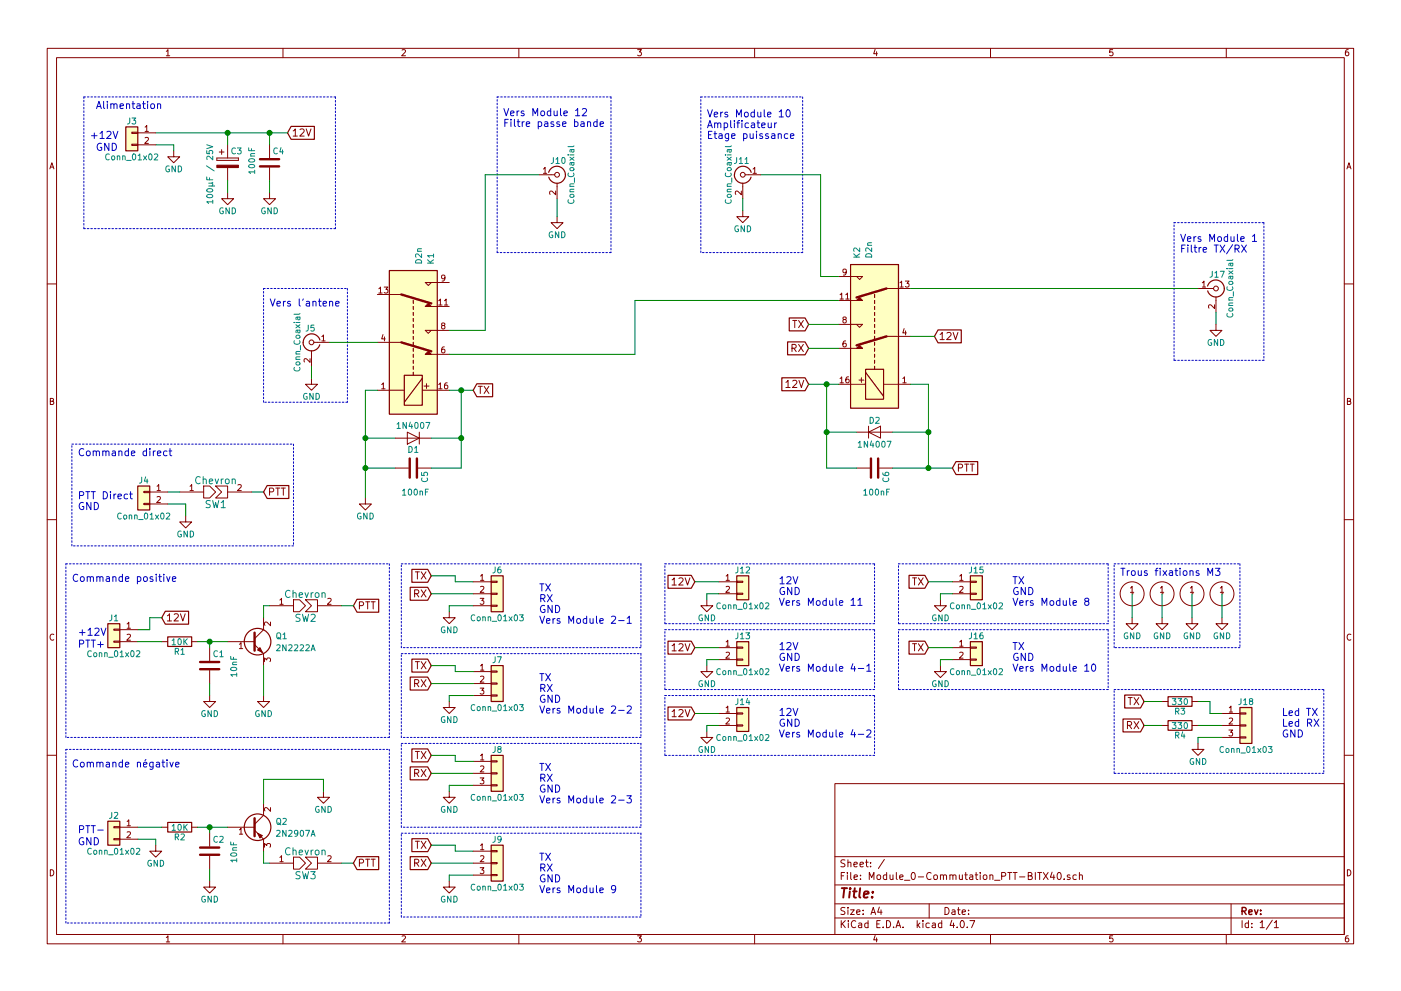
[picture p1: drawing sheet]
EESchema Schematic File Version 4
LIBS:Module_0-Commutation_PTT-BITX40-cache
EELAYER 26 0
EELAYER END
$Descr A4 11693 8268
encoding utf-8
Sheet 1 1
Title ""
Date ""
Rev ""
Comp ""
Comment1 ""
Comment2 ""
Comment3 ""
Comment4 ""
$EndDescr
$Comp
L conn:Conn_Coaxial J5
U 1 1
P 2600 2850
F 0 "J5" H 2610 2970 50  0000 C CNN
F 1 "Conn_Coaxial" V 2715 2850 50  0000 C CNN
F 2 "alex-library:Connect-2pin" H 2600 2850 50  0001 C CNN
F 3 "" H 2600 2850 50  0001 C CNN
	1    2600 2850
	-1   0    0    -1  
$EndComp
$Comp
L conn:Conn_Coaxial J11
U 1 1
P 6200 1450
F 0 "J11" H 6210 1570 50  0000 C CNN
F 1 "Conn_Coaxial" V 6315 1450 50  0000 C CNN
F 2 "alex-library:Connect-2pin" H 6200 1450 50  0001 C CNN
F 3 "" H 6200 1450 50  0001 C CNN
	1    6200 1450
	-1   0    0    -1  
$EndComp
$Comp
L conn:Conn_Coaxial J10
U 1 1
P 4650 1450
F 0 "J10" H 4660 1570 50  0000 C CNN
F 1 "Conn_Coaxial" V 4765 1450 50  0000 C CNN
F 2 "alex-library:Connect-2pin" H 4650 1450 50  0001 C CNN
F 3 "" H 4650 1450 50  0001 C CNN
	1    4650 1450
	1    0    0    -1  
$EndComp
$Comp
L conn:Conn_Coaxial J17
U 1 1
P 10150 2400
F 0 "J17" H 10160 2520 50  0000 C CNN
F 1 "Conn_Coaxial" V 10265 2400 50  0000 C CNN
F 2 "alex-library:Connect-2pin" H 10150 2400 50  0001 C CNN
F 3 "" H 10150 2400 50  0001 C CNN
	1    10150 2400
	1    0    0    -1  
$EndComp
$Comp
L alex-library:D2n K1
U 1 1
P 3450 3050
F 0 "K1" H 4300 3200 50  0000 L CNN
F 1 "D2n" H 4300 3100 50  0000 L CNN
F 2 "alex-library:Relais-2_NO_NC" H 3700 2900 50  0001 C CNN
F 3 "" H 3450 3050 50  0001 C CNN
	1    3450 3050
	0    1    -1   0   
$EndComp
$Comp
L alex-library:D2n K2
U 1 1
P 7300 3000
F 0 "K2" H 8150 3150 50  0000 L CNN
F 1 "D2n" H 8150 3050 50  0000 L CNN
F 2 "alex-library:Relais-2_NO_NC" H 7550 2850 50  0001 C CNN
F 3 "" H 7300 3000 50  0001 C CNN
	1    7300 3000
	0    -1   -1   0   
$EndComp
Text Notes 2250 2550 0    60   ~ 0
Vers l'antene
Text Notes 4200 1050 0    60   ~ 0
Vers Module 12\nFiltre passe bande
Text Notes 5900 1150 0    60   ~ 0
Vers Module 10\nAmplificateur\nEtage puissance
Text Notes 9850 2100 0    60   ~ 0
Vers Module 1\nFiltre TX/RX
$Comp
L power:GND #PWR01
U 1 1
P 4650 1800
F 0 "#PWR01" H 4650 1550 50  0001 C CNN
F 1 "GND" H 4650 1650 50  0000 C CNN
F 2 "" H 4650 1800 50  0001 C CNN
F 3 "" H 4650 1800 50  0001 C CNN
	1    4650 1800
	1    0    0    -1  
$EndComp
$Comp
L power:GND #PWR02
U 1 1
P 6200 1750
F 0 "#PWR02" H 6200 1500 50  0001 C CNN
F 1 "GND" H 6200 1600 50  0000 C CNN
F 2 "" H 6200 1750 50  0001 C CNN
F 3 "" H 6200 1750 50  0001 C CNN
	1    6200 1750
	1    0    0    -1  
$EndComp
$Comp
L power:GND #PWR03
U 1 1
P 10150 2700
F 0 "#PWR03" H 10150 2450 50  0001 C CNN
F 1 "GND" H 10150 2550 50  0000 C CNN
F 2 "" H 10150 2700 50  0001 C CNN
F 3 "" H 10150 2700 50  0001 C CNN
	1    10150 2700
	1    0    0    -1  
$EndComp
$Comp
L power:GND #PWR04
U 1 1
P 2600 3150
F 0 "#PWR04" H 2600 2900 50  0001 C CNN
F 1 "GND" H 2600 3000 50  0000 C CNN
F 2 "" H 2600 3150 50  0001 C CNN
F 3 "" H 2600 3150 50  0001 C CNN
	1    2600 3150
	1    0    0    -1  
$EndComp
$Comp
L Device:D D2
U 1 1
P 7300 3600
F 0 "D2" H 7300 3700 50  0000 C CNN
F 1 "1N4007" H 7300 3500 50  0000 C CNN
F 2 "alex-library:D_DO-41_Pas12.70mm_Horizontal" H 7300 3600 50  0001 C CNN
F 3 "" H 7300 3600 50  0001 C CNN
	1    7300 3600
	1    0    0    -1  
$EndComp
$Comp
L Device:D D1
U 1 1
P 3450 3650
F 0 "D1" H 3450 3750 50  0000 C CNN
F 1 "1N4007" H 3450 3550 50  0000 C CNN
F 2 "alex-library:D_DO-41_Pas12.70mm_Horizontal" H 3450 3650 50  0001 C CNN
F 3 "" H 3450 3650 50  0001 C CNN
	1    3450 3650
	-1   0    0    1   
$EndComp
$Comp
L Device:C C6
U 1 1
P 7300 3900
F 0 "C6" H 7325 4000 50  0000 L CNN
F 1 "100nF" V 7500 3800 50  0000 L CNN
F 2 "alex-library:C-P_5.08-L_7.5-H_6-P_2.5" H 7338 3750 50  0001 C CNN
F 3 "" H 7300 3900 50  0001 C CNN
	1    7300 3900
	0    1    1    0   
$EndComp
$Comp
L Device:C C5
U 1 1
P 3450 3900
F 0 "C5" H 3475 4000 50  0000 L CNN
F 1 "100nF" V 3650 3800 50  0000 L CNN
F 2 "alex-library:C-P_5.08-L_7.5-H_6-P_2.5" H 3488 3750 50  0001 C CNN
F 3 "" H 3450 3900 50  0001 C CNN
	1    3450 3900
	0    1    1    0   
$EndComp
$Comp
L conn:Conn_01x02 J1
U 1 1
P 950 5250
F 0 "J1" H 950 5350 50  0000 C CNN
F 1 "Conn_01x02" H 950 5050 50  0000 C CNN
F 2 "alex-library:Connect-2pin" H 950 5250 50  0001 C CNN
F 3 "" H 950 5250 50  0001 C CNN
	1    950  5250
	-1   0    0    -1  
$EndComp
Text Notes 650  5400 0    60   ~ 0
PTT+
Text Notes 650  5300 0    60   ~ 0
+12V
$Comp
L conn:Conn_01x02 J3
U 1 1
P 1100 1100
F 0 "J3" H 1100 1200 50  0000 C CNN
F 1 "Conn_01x02" H 1100 900 50  0000 C CNN
F 2 "alex-library:Connect-2pin" H 1100 1100 50  0001 C CNN
F 3 "" H 1100 1100 50  0001 C CNN
	1    1100 1100
	-1   0    0    -1  
$EndComp
Text Notes 750  1150 0    60   ~ 0
+12V
Text Notes 800  1250 0    60   ~ 0
GND
$Comp
L Device:C C4
U 1 1
P 2250 1350
F 0 "C4" H 2275 1450 50  0000 L CNN
F 1 "100nF" V 2100 1250 50  0000 L CNN
F 2 "alex-library:C-P_5.08-L_7.5-H_6-P_2.5" H 2288 1200 50  0001 C CNN
F 3 "" H 2250 1350 50  0001 C CNN
	1    2250 1350
	1    0    0    -1  
$EndComp
$Comp
L Device:CP C3
U 1 1
P 1900 1350
F 0 "C3" H 1925 1450 50  0000 L CNN
F 1 "100µF / 25V" V 1750 1000 50  0000 L CNN
F 2 "alex-library:CP_Radial_Dia8.0mm_Pas3.50mm" H 1938 1200 50  0001 C CNN
F 3 "" H 1900 1350 50  0001 C CNN
	1    1900 1350
	1    0    0    -1  
$EndComp
$Comp
L power:GND #PWR05
U 1 1
P 1450 1250
F 0 "#PWR05" H 1450 1000 50  0001 C CNN
F 1 "GND" H 1450 1100 50  0000 C CNN
F 2 "" H 1450 1250 50  0001 C CNN
F 3 "" H 1450 1250 50  0001 C CNN
	1    1450 1250
	1    0    0    -1  
$EndComp
$Comp
L power:GND #PWR06
U 1 1
P 1900 1600
F 0 "#PWR06" H 1900 1350 50  0001 C CNN
F 1 "GND" H 1900 1450 50  0000 C CNN
F 2 "" H 1900 1600 50  0001 C CNN
F 3 "" H 1900 1600 50  0001 C CNN
	1    1900 1600
	1    0    0    -1  
$EndComp
$Comp
L power:GND #PWR07
U 1 1
P 2250 1600
F 0 "#PWR07" H 2250 1350 50  0001 C CNN
F 1 "GND" H 2250 1450 50  0000 C CNN
F 2 "" H 2250 1600 50  0001 C CNN
F 3 "" H 2250 1600 50  0001 C CNN
	1    2250 1600
	1    0    0    -1  
$EndComp
Text GLabel 2400 1100 2    60   Input ~ 0
12V
Text GLabel 7800 2800 2    60   Input ~ 0
12V
Text GLabel 6750 2700 0    60   Input ~ 0
TX
Text GLabel 6750 2900 0    60   Input ~ 0
RX
Text GLabel 6750 3200 0    60   Input ~ 0
12V
Text GLabel 7950 3900 2    60   Input ~ 0
PTT
$Comp
L power:GND #PWR08
U 1 1
P 3050 4150
F 0 "#PWR08" H 3050 3900 50  0001 C CNN
F 1 "GND" H 3050 4000 50  0000 C CNN
F 2 "" H 3050 4150 50  0001 C CNN
F 3 "" H 3050 4150 50  0001 C CNN
	1    3050 4150
	1    0    0    -1  
$EndComp
Text GLabel 3950 3250 2    60   Input ~ 0
TX
Text Notes 600  4850 0    60   ~ 0
Commande positive
$Comp
L Device:C C1
U 1 1
P 1750 5550
F 0 "C1" H 1775 5650 50  0000 L CNN
F 1 "10nF" V 1950 5450 50  0000 L CNN
F 2 "alex-library:C-P_5.08-L_7.5-H_6-P_2.5" H 1788 5400 50  0001 C CNN
F 3 "" H 1750 5550 50  0001 C CNN
	1    1750 5550
	1    0    0    -1  
$EndComp
$Comp
L power:GND #PWR09
U 1 1
P 1750 5800
F 0 "#PWR09" H 1750 5550 50  0001 C CNN
F 1 "GND" H 1750 5650 50  0000 C CNN
F 2 "" H 1750 5800 50  0001 C CNN
F 3 "" H 1750 5800 50  0001 C CNN
	1    1750 5800
	1    0    0    -1  
$EndComp
$Comp
L Device:R R1
U 1 1
P 1500 5350
F 0 "R1" V 1580 5350 50  0000 C CNN
F 1 "10K" V 1500 5350 50  0000 C CNN
F 2 "alex-library:R_Axial_Long6.3mm_Dia2.5mm_Pas15.24mm_Horizontal" V 1430 5350 50  0001 C CNN
F 3 "" H 1500 5350 50  0001 C CNN
	1    1500 5350
	0    1    1    0   
$EndComp
$Comp
L power:GND #PWR010
U 1 1
P 2200 5800
F 0 "#PWR010" H 2200 5550 50  0001 C CNN
F 1 "GND" H 2200 5650 50  0000 C CNN
F 2 "" H 2200 5800 50  0001 C CNN
F 3 "" H 2200 5800 50  0001 C CNN
	1    2200 5800
	1    0    0    -1  
$EndComp
$Comp
L Module_0-Commutation_PTT-BITX40-rescue:Chevron SW2
U 1 1
P 2550 5050
F 0 "SW2" H 2550 4950 60  0000 C CNN
F 1 "Chevron" H 2550 5150 60  0000 C CNN
F 2 "alex-library:Chevron" H 2650 5050 60  0001 C CNN
F 3 "" H 2650 5050 60  0001 C CNN
	1    2550 5050
	1    0    0    -1  
$EndComp
Text GLabel 2950 5050 2    60   Input ~ 0
PTT
$Comp
L conn:Conn_01x02 J2
U 1 1
P 950 6900
F 0 "J2" H 950 7000 50  0000 C CNN
F 1 "Conn_01x02" H 950 6700 50  0000 C CNN
F 2 "alex-library:Connect-2pin" H 950 6900 50  0001 C CNN
F 3 "" H 950 6900 50  0001 C CNN
	1    950  6900
	-1   0    0    -1  
$EndComp
Text Notes 650  6950 0    60   ~ 0
PTT-
Text Notes 650  7050 0    60   ~ 0
GND
$Comp
L power:GND #PWR011
U 1 1
P 1300 7050
F 0 "#PWR011" H 1300 6800 50  0001 C CNN
F 1 "GND" H 1300 6900 50  0000 C CNN
F 2 "" H 1300 7050 50  0001 C CNN
F 3 "" H 1300 7050 50  0001 C CNN
	1    1300 7050
	1    0    0    -1  
$EndComp
Text Notes 600  6400 0    60   ~ 0
Commande négative
$Comp
L Device:C C2
U 1 1
P 1750 7100
F 0 "C2" H 1775 7200 50  0000 L CNN
F 1 "10nF" V 1950 7000 50  0000 L CNN
F 2 "alex-library:C-P_5.08-L_7.5-H_6-P_2.5" H 1788 6950 50  0001 C CNN
F 3 "" H 1750 7100 50  0001 C CNN
	1    1750 7100
	1    0    0    -1  
$EndComp
$Comp
L power:GND #PWR012
U 1 1
P 1750 7350
F 0 "#PWR012" H 1750 7100 50  0001 C CNN
F 1 "GND" H 1750 7200 50  0000 C CNN
F 2 "" H 1750 7350 50  0001 C CNN
F 3 "" H 1750 7350 50  0001 C CNN
	1    1750 7350
	1    0    0    -1  
$EndComp
$Comp
L Device:R R2
U 1 1
P 1500 6900
F 0 "R2" V 1580 6900 50  0000 C CNN
F 1 "10K" V 1500 6900 50  0000 C CNN
F 2 "alex-library:R_Axial_Long6.3mm_Dia2.5mm_Pas15.24mm_Horizontal" V 1430 6900 50  0001 C CNN
F 3 "" H 1500 6900 50  0001 C CNN
	1    1500 6900
	0    1    1    0   
$EndComp
$Comp
L power:GND #PWR013
U 1 1
P 2700 6600
F 0 "#PWR013" H 2700 6350 50  0001 C CNN
F 1 "GND" H 2700 6450 50  0000 C CNN
F 2 "" H 2700 6600 50  0001 C CNN
F 3 "" H 2700 6600 50  0001 C CNN
	1    2700 6600
	1    0    0    -1  
$EndComp
$Comp
L Module_0-Commutation_PTT-BITX40-rescue:Chevron SW3
U 1 1
P 2550 7200
F 0 "SW3" H 2550 7100 60  0000 C CNN
F 1 "Chevron" H 2550 7300 60  0000 C CNN
F 2 "alex-library:Chevron" H 2650 7200 60  0001 C CNN
F 3 "" H 2650 7200 60  0001 C CNN
	1    2550 7200
	1    0    0    -1  
$EndComp
Text GLabel 2950 7200 2    60   Input ~ 0
PTT
$Comp
L conn:Conn_01x02 J4
U 1 1
P 1200 4100
F 0 "J4" H 1200 4200 50  0000 C CNN
F 1 "Conn_01x02" H 1200 3900 50  0000 C CNN
F 2 "alex-library:Connect-2pin" H 1200 4100 50  0001 C CNN
F 3 "" H 1200 4100 50  0001 C CNN
	1    1200 4100
	-1   0    0    -1  
$EndComp
Text Notes 650  3800 0    60   ~ 0
Commande direct
$Comp
L Module_0-Commutation_PTT-BITX40-rescue:Chevron SW1
U 1 1
P 1800 4100
F 0 "SW1" H 1800 4000 60  0000 C CNN
F 1 "Chevron" H 1800 4200 60  0000 C CNN
F 2 "alex-library:Chevron" H 1900 4100 60  0001 C CNN
F 3 "" H 1900 4100 60  0001 C CNN
	1    1800 4100
	1    0    0    -1  
$EndComp
Text GLabel 2200 4100 2    60   Input ~ 0
PTT
$Comp
L power:GND #PWR014
U 1 1
P 1550 4300
F 0 "#PWR014" H 1550 4050 50  0001 C CNN
F 1 "GND" H 1550 4150 50  0000 C CNN
F 2 "" H 1550 4300 50  0001 C CNN
F 3 "" H 1550 4300 50  0001 C CNN
	1    1550 4300
	1    0    0    -1  
$EndComp
Text Notes 650  4250 0    60   ~ 0
PTT Direct\nGND
Text Notes 800  900  0    60   ~ 0
Alimentation
$Comp
L conn:Conn_01x03 J6
U 1 1
P 4150 4950
F 0 "J6" H 4150 5150 50  0000 C CNN
F 1 "Conn_01x03" H 4150 4750 50  0000 C CNN
F 2 "alex-library:Connect-3pin" H 4150 4950 50  0001 C CNN
F 3 "" H 4150 4950 50  0001 C CNN
	1    4150 4950
	1    0    0    -1  
$EndComp
Text Notes 4500 5200 0    60   ~ 0
TX\nRX\nGND\nVers Module 2-1
$Comp
L power:GND #PWR015
U 1 1
P 3750 5100
F 0 "#PWR015" H 3750 4850 50  0001 C CNN
F 1 "GND" H 3750 4950 50  0000 C CNN
F 2 "" H 3750 5100 50  0001 C CNN
F 3 "" H 3750 5100 50  0001 C CNN
	1    3750 5100
	1    0    0    -1  
$EndComp
Text GLabel 3600 4800 0    60   Input ~ 0
TX
Text GLabel 3600 4950 0    60   Input ~ 0
RX
$Comp
L conn:Conn_01x03 J7
U 1 1
P 4150 5700
F 0 "J7" H 4150 5900 50  0000 C CNN
F 1 "Conn_01x03" H 4150 5500 50  0000 C CNN
F 2 "alex-library:Connect-3pin" H 4150 5700 50  0001 C CNN
F 3 "" H 4150 5700 50  0001 C CNN
	1    4150 5700
	1    0    0    -1  
$EndComp
Text Notes 4500 5950 0    60   ~ 0
TX\nRX\nGND\nVers Module 2-2
$Comp
L power:GND #PWR016
U 1 1
P 3750 5850
F 0 "#PWR016" H 3750 5600 50  0001 C CNN
F 1 "GND" H 3750 5700 50  0000 C CNN
F 2 "" H 3750 5850 50  0001 C CNN
F 3 "" H 3750 5850 50  0001 C CNN
	1    3750 5850
	1    0    0    -1  
$EndComp
Text GLabel 3600 5550 0    60   Input ~ 0
TX
Text GLabel 3600 5700 0    60   Input ~ 0
RX
$Comp
L conn:Conn_01x03 J8
U 1 1
P 4150 6450
F 0 "J8" H 4150 6650 50  0000 C CNN
F 1 "Conn_01x03" H 4150 6250 50  0000 C CNN
F 2 "alex-library:Connect-3pin" H 4150 6450 50  0001 C CNN
F 3 "" H 4150 6450 50  0001 C CNN
	1    4150 6450
	1    0    0    -1  
$EndComp
Text Notes 4500 6700 0    60   ~ 0
TX\nRX\nGND\nVers Module 2-3
$Comp
L power:GND #PWR017
U 1 1
P 3750 6600
F 0 "#PWR017" H 3750 6350 50  0001 C CNN
F 1 "GND" H 3750 6450 50  0000 C CNN
F 2 "" H 3750 6600 50  0001 C CNN
F 3 "" H 3750 6600 50  0001 C CNN
	1    3750 6600
	1    0    0    -1  
$EndComp
Text GLabel 3600 6300 0    60   Input ~ 0
TX
Text GLabel 3600 6450 0    60   Input ~ 0
RX
$Comp
L conn:Conn_01x03 J9
U 1 1
P 4150 7200
F 0 "J9" H 4150 7400 50  0000 C CNN
F 1 "Conn_01x03" H 4150 7000 50  0000 C CNN
F 2 "alex-library:Connect-3pin" H 4150 7200 50  0001 C CNN
F 3 "" H 4150 7200 50  0001 C CNN
	1    4150 7200
	1    0    0    -1  
$EndComp
Text Notes 4500 7450 0    60   ~ 0
TX\nRX\nGND\nVers Module 9
$Comp
L power:GND #PWR018
U 1 1
P 3750 7350
F 0 "#PWR018" H 3750 7100 50  0001 C CNN
F 1 "GND" H 3750 7200 50  0000 C CNN
F 2 "" H 3750 7350 50  0001 C CNN
F 3 "" H 3750 7350 50  0001 C CNN
	1    3750 7350
	1    0    0    -1  
$EndComp
Text GLabel 3600 7050 0    60   Input ~ 0
TX
Text GLabel 3600 7200 0    60   Input ~ 0
RX
$Comp
L conn:Conn_01x03 J18
U 1 1
P 10400 6050
F 0 "J18" H 10400 6250 50  0000 C CNN
F 1 "Conn_01x03" H 10400 5850 50  0000 C CNN
F 2 "alex-library:Connect-3pin" H 10400 6050 50  0001 C CNN
F 3 "" H 10400 6050 50  0001 C CNN
	1    10400 6050
	1    0    0    -1  
$EndComp
$Comp
L power:GND #PWR019
U 1 1
P 10000 6200
F 0 "#PWR019" H 10000 5950 50  0001 C CNN
F 1 "GND" H 10000 6050 50  0000 C CNN
F 2 "" H 10000 6200 50  0001 C CNN
F 3 "" H 10000 6200 50  0001 C CNN
	1    10000 6200
	1    0    0    -1  
$EndComp
Text GLabel 9550 5850 0    60   Input ~ 0
TX
Text GLabel 9550 6050 0    60   Input ~ 0
RX
Text Notes 10700 6150 0    60   ~ 0
Led TX\nLed RX\nGND
$Comp
L Device:R R3
U 1 1
P 9850 5850
F 0 "R3" V 9930 5850 50  0000 C CNN
F 1 "330" V 9850 5850 50  0000 C CNN
F 2 "alex-library:R_Axial_Long6.3mm_Dia2.5mm_Pas15.24mm_Horizontal" V 9780 5850 50  0001 C CNN
F 3 "" H 9850 5850 50  0001 C CNN
	1    9850 5850
	0    1    1    0   
$EndComp
$Comp
L Device:R R4
U 1 1
P 9850 6050
F 0 "R4" V 9930 6050 50  0000 C CNN
F 1 "330" V 9850 6050 50  0000 C CNN
F 2 "alex-library:R_Axial_Long6.3mm_Dia2.5mm_Pas15.24mm_Horizontal" V 9780 6050 50  0001 C CNN
F 3 "" H 9850 6050 50  0001 C CNN
	1    9850 6050
	0    1    1    0   
$EndComp
$Comp
L conn:Conn_01x02 J12
U 1 1
P 6200 4850
F 0 "J12" H 6200 4950 50  0000 C CNN
F 1 "Conn_01x02" H 6200 4650 50  0000 C CNN
F 2 "alex-library:Connect-2pin" H 6200 4850 50  0001 C CNN
F 3 "" H 6200 4850 50  0001 C CNN
	1    6200 4850
	1    0    0    -1  
$EndComp
$Comp
L power:GND #PWR020
U 1 1
P 5900 5000
F 0 "#PWR020" H 5900 4750 50  0001 C CNN
F 1 "GND" H 5900 4850 50  0000 C CNN
F 2 "" H 5900 5000 50  0001 C CNN
F 3 "" H 5900 5000 50  0001 C CNN
	1    5900 5000
	1    0    0    -1  
$EndComp
Text GLabel 5800 4850 0    60   Input ~ 0
12V
Text Notes 6500 5050 0    60   ~ 0
12V\nGND\nVers Module 11
$Comp
L conn:Conn_01x02 J13
U 1 1
P 6200 5400
F 0 "J13" H 6200 5500 50  0000 C CNN
F 1 "Conn_01x02" H 6200 5200 50  0000 C CNN
F 2 "alex-library:Connect-2pin" H 6200 5400 50  0001 C CNN
F 3 "" H 6200 5400 50  0001 C CNN
	1    6200 5400
	1    0    0    -1  
$EndComp
$Comp
L power:GND #PWR021
U 1 1
P 5900 5550
F 0 "#PWR021" H 5900 5300 50  0001 C CNN
F 1 "GND" H 5900 5400 50  0000 C CNN
F 2 "" H 5900 5550 50  0001 C CNN
F 3 "" H 5900 5550 50  0001 C CNN
	1    5900 5550
	1    0    0    -1  
$EndComp
Text GLabel 5800 5400 0    60   Input ~ 0
12V
Text Notes 6500 5600 0    60   ~ 0
12V\nGND\nVers Module 4-1
$Comp
L conn:Conn_01x02 J14
U 1 1
P 6200 5950
F 0 "J14" H 6200 6050 50  0000 C CNN
F 1 "Conn_01x02" H 6200 5750 50  0000 C CNN
F 2 "alex-library:Connect-2pin" H 6200 5950 50  0001 C CNN
F 3 "" H 6200 5950 50  0001 C CNN
	1    6200 5950
	1    0    0    -1  
$EndComp
$Comp
L power:GND #PWR022
U 1 1
P 5900 6100
F 0 "#PWR022" H 5900 5850 50  0001 C CNN
F 1 "GND" H 5900 5950 50  0000 C CNN
F 2 "" H 5900 6100 50  0001 C CNN
F 3 "" H 5900 6100 50  0001 C CNN
	1    5900 6100
	1    0    0    -1  
$EndComp
Text GLabel 5800 5950 0    60   Input ~ 0
12V
Text Notes 6500 6150 0    60   ~ 0
12V\nGND\nVers Module 4-2
$Comp
L conn:Conn_01x02 J15
U 1 1
P 8150 4850
F 0 "J15" H 8150 4950 50  0000 C CNN
F 1 "Conn_01x02" H 8150 4650 50  0000 C CNN
F 2 "alex-library:Connect-2pin" H 8150 4850 50  0001 C CNN
F 3 "" H 8150 4850 50  0001 C CNN
	1    8150 4850
	1    0    0    -1  
$EndComp
$Comp
L power:GND #PWR023
U 1 1
P 7850 5000
F 0 "#PWR023" H 7850 4750 50  0001 C CNN
F 1 "GND" H 7850 4850 50  0000 C CNN
F 2 "" H 7850 5000 50  0001 C CNN
F 3 "" H 7850 5000 50  0001 C CNN
	1    7850 5000
	1    0    0    -1  
$EndComp
Text GLabel 7750 4850 0    60   Input ~ 0
TX
Text Notes 8450 5050 0    60   ~ 0
TX\nGND\nVers Module 8
$Comp
L conn:Conn_01x02 J16
U 1 1
P 8150 5400
F 0 "J16" H 8150 5500 50  0000 C CNN
F 1 "Conn_01x02" H 8150 5200 50  0000 C CNN
F 2 "alex-library:Connect-2pin" H 8150 5400 50  0001 C CNN
F 3 "" H 8150 5400 50  0001 C CNN
	1    8150 5400
	1    0    0    -1  
$EndComp
$Comp
L power:GND #PWR024
U 1 1
P 7850 5550
F 0 "#PWR024" H 7850 5300 50  0001 C CNN
F 1 "GND" H 7850 5400 50  0000 C CNN
F 2 "" H 7850 5550 50  0001 C CNN
F 3 "" H 7850 5550 50  0001 C CNN
	1    7850 5550
	1    0    0    -1  
$EndComp
Text GLabel 7750 5400 0    60   Input ~ 0
TX
Text Notes 8450 5600 0    60   ~ 0
TX\nGND\nVers Module 10
$Comp
L Device:Q_PNP_BCE Q2
U 1 1
P 2100 6900
F 0 "Q2" H 2300 6950 50  0000 L CNN
F 1 "2N2907A" H 2300 6850 50  0000 L CNN
F 2 "alex-library:TO-18-3" H 2300 7000 50  0001 C CNN
F 3 "" H 2100 6900 50  0001 C CNN
	1    2100 6900
	1    0    0    -1  
$EndComp
$Comp
L Device:Q_NPN_BCE Q1
U 1 1
P 2100 5350
F 0 "Q1" H 2300 5400 50  0000 L CNN
F 1 "2N2222A" H 2300 5300 50  0000 L CNN
F 2 "alex-library:TO-18-3" H 2300 5450 50  0001 C CNN
F 3 "" H 2100 5350 50  0001 C CNN
	1    2100 5350
	1    0    0    -1  
$EndComp
$Comp
L alex-library:M3-Hole H1
U 1 1
P 9450 4950
F 0 "H1" H 9450 4800 60  0001 C CNN
F 1 "M3-Hole" H 9500 5100 60  0001 C CNN
F 2 "alex-library:M3-Hole" H 9500 5000 60  0001 C CNN
F 3 "" H 9450 4950 60  0001 C CNN
	1    9450 4950
	1    0    0    -1  
$EndComp
$Comp
L alex-library:M3-Hole H2
U 1 1
P 9700 4950
F 0 "H2" H 9700 4800 60  0001 C CNN
F 1 "M3-Hole" H 9750 5100 60  0001 C CNN
F 2 "alex-library:M3-Hole" H 9750 5000 60  0001 C CNN
F 3 "" H 9700 4950 60  0001 C CNN
	1    9700 4950
	1    0    0    -1  
$EndComp
$Comp
L alex-library:M3-Hole H3
U 1 1
P 9950 4950
F 0 "H3" H 9950 4800 60  0001 C CNN
F 1 "M3-Hole" H 10000 5100 60  0001 C CNN
F 2 "alex-library:M3-Hole" H 10000 5000 60  0001 C CNN
F 3 "" H 9950 4950 60  0001 C CNN
	1    9950 4950
	1    0    0    -1  
$EndComp
$Comp
L alex-library:M3-Hole H4
U 1 1
P 10200 4950
F 0 "H4" H 10200 4800 60  0001 C CNN
F 1 "M3-Hole" H 10250 5100 60  0001 C CNN
F 2 "alex-library:M3-Hole" H 10250 5000 60  0001 C CNN
F 3 "" H 10200 4950 60  0001 C CNN
	1    10200 4950
	1    0    0    -1  
$EndComp
$Comp
L power:GND #PWR025
U 1 1
P 9450 5150
F 0 "#PWR025" H 9450 4900 50  0001 C CNN
F 1 "GND" H 9450 5000 50  0000 C CNN
F 2 "" H 9450 5150 50  0001 C CNN
F 3 "" H 9450 5150 50  0001 C CNN
	1    9450 5150
	1    0    0    -1  
$EndComp
$Comp
L power:GND #PWR026
U 1 1
P 9700 5150
F 0 "#PWR026" H 9700 4900 50  0001 C CNN
F 1 "GND" H 9700 5000 50  0000 C CNN
F 2 "" H 9700 5150 50  0001 C CNN
F 3 "" H 9700 5150 50  0001 C CNN
	1    9700 5150
	1    0    0    -1  
$EndComp
$Comp
L power:GND #PWR027
U 1 1
P 9950 5150
F 0 "#PWR027" H 9950 4900 50  0001 C CNN
F 1 "GND" H 9950 5000 50  0000 C CNN
F 2 "" H 9950 5150 50  0001 C CNN
F 3 "" H 9950 5150 50  0001 C CNN
	1    9950 5150
	1    0    0    -1  
$EndComp
$Comp
L power:GND #PWR028
U 1 1
P 10200 5150
F 0 "#PWR028" H 10200 4900 50  0001 C CNN
F 1 "GND" H 10200 5000 50  0000 C CNN
F 2 "" H 10200 5150 50  0001 C CNN
F 3 "" H 10200 5150 50  0001 C CNN
	1    10200 5150
	1    0    0    -1  
$EndComp
Wire Notes Line
	2200 2400 2900 2400
Wire Notes Line
	2900 2400 2900 3350
Wire Notes Line
	2900 3350 2200 3350
Wire Notes Line
	2200 3350 2200 2400
Wire Notes Line
	4150 800  5100 800 
Wire Notes Line
	5100 800  5100 2100
Wire Notes Line
	5100 2100 4150 2100
Wire Notes Line
	4150 2100 4150 800 
Wire Notes Line
	5850 800  6700 800 
Wire Notes Line
	6700 800  6700 2100
Wire Notes Line
	6700 2100 5850 2100
Wire Notes Line
	5850 2100 5850 800 
Wire Notes Line
	9800 1850 10550 1850
Wire Notes Line
	10550 1850 10550 3000
Wire Notes Line
	10550 3000 9800 3000
Wire Notes Line
	9800 3000 9800 1850
Wire Wire Line
	2750 2850 3150 2850
Wire Wire Line
	2600 3050 2600 3150
Wire Wire Line
	3750 2950 5300 2950
Wire Wire Line
	5300 2950 5300 2500
Wire Wire Line
	5300 2500 7000 2500
Wire Wire Line
	10150 2600 10150 2700
Wire Wire Line
	6350 1450 6850 1450
Wire Wire Line
	6850 1450 6850 2300
Wire Wire Line
	6850 2300 7000 2300
Wire Wire Line
	6200 1650 6200 1750
Wire Wire Line
	3750 2750 4050 2750
Wire Wire Line
	4050 2750 4050 1450
Wire Wire Line
	4050 1450 4500 1450
Wire Wire Line
	4650 1650 4650 1800
Wire Wire Line
	1900 1500 1900 1600
Wire Wire Line
	2250 1500 2250 1600
Wire Wire Line
	1300 1200 1450 1200
Wire Wire Line
	1450 1200 1450 1250
Wire Wire Line
	1300 1100 1900 1100
Wire Wire Line
	2250 1100 2250 1200
Wire Wire Line
	1900 1200 1900 1100
Connection ~ 1900 1100
Connection ~ 2250 1100
Wire Wire Line
	7600 2400 10000 2400
Wire Wire Line
	7600 2800 7800 2800
Wire Wire Line
	7000 2700 6750 2700
Wire Wire Line
	7000 2900 6750 2900
Wire Wire Line
	7000 3200 6900 3200
Wire Wire Line
	6900 3200 6900 3600
Wire Wire Line
	6900 3600 7150 3600
Connection ~ 6900 3200
Wire Wire Line
	6900 3900 7150 3900
Connection ~ 6900 3600
Wire Wire Line
	7600 3200 7750 3200
Wire Wire Line
	7750 3200 7750 3600
Wire Wire Line
	7450 3900 7750 3900
Wire Wire Line
	7450 3600 7750 3600
Connection ~ 7750 3600
Connection ~ 7750 3900
Wire Wire Line
	3600 3900 3850 3900
Wire Wire Line
	3850 3900 3850 3650
Wire Wire Line
	3750 3250 3850 3250
Connection ~ 3850 3250
Wire Wire Line
	3600 3650 3850 3650
Connection ~ 3850 3650
Wire Wire Line
	3150 3250 3050 3250
Wire Wire Line
	3050 3250 3050 3650
Wire Wire Line
	3050 3650 3300 3650
Wire Wire Line
	3050 3900 3300 3900
Connection ~ 3050 3650
Connection ~ 3050 3900
Wire Wire Line
	2950 5050 2850 5050
Wire Wire Line
	2250 5050 2200 5050
Wire Wire Line
	2200 5050 2200 5150
Wire Wire Line
	2200 5550 2200 5800
Wire Wire Line
	1750 5700 1750 5800
Wire Wire Line
	1900 5350 1750 5350
Wire Wire Line
	1750 5350 1750 5400
Connection ~ 1750 5350
Wire Notes Line
	550  4700 3250 4700
Wire Notes Line
	3250 4700 3250 6150
Wire Notes Line
	3250 6150 550  6150
Wire Notes Line
	550  6150 550  4700
Wire Wire Line
	1150 7000 1300 7000
Wire Wire Line
	1300 7000 1300 7050
Wire Wire Line
	2950 7200 2850 7200
Wire Wire Line
	1750 7250 1750 7350
Wire Wire Line
	1350 6900 1150 6900
Wire Notes Line
	550  6250 3250 6250
Wire Notes Line
	3250 6250 3250 7700
Wire Notes Line
	3250 7700 550  7700
Wire Notes Line
	550  7700 550  6250
Wire Wire Line
	1900 6900 1750 6900
Wire Wire Line
	1750 6950 1750 6900
Connection ~ 1750 6900
Wire Wire Line
	1400 4200 1550 4200
Wire Wire Line
	1550 4200 1550 4300
Wire Wire Line
	1400 4100 1500 4100
Wire Wire Line
	2100 4100 2200 4100
Wire Notes Line
	600  3700 2450 3700
Wire Notes Line
	2450 3700 2450 4550
Wire Notes Line
	2450 4550 600  4550
Wire Notes Line
	600  4550 600  3700
Wire Notes Line
	700  800  2800 800 
Wire Notes Line
	2800 800  2800 1900
Wire Notes Line
	2800 1900 700  1900
Wire Notes Line
	700  1900 700  800 
Wire Wire Line
	3600 4800 3800 4800
Wire Wire Line
	3800 4800 3800 4850
Wire Wire Line
	3800 4850 3950 4850
Wire Wire Line
	3600 4950 3950 4950
Wire Wire Line
	3950 5050 3750 5050
Wire Wire Line
	3750 5050 3750 5100
Wire Notes Line
	3350 4700 5350 4700
Wire Notes Line
	5350 4700 5350 5400
Wire Notes Line
	5350 5400 3350 5400
Wire Notes Line
	3350 5400 3350 4700
Wire Wire Line
	3600 5550 3800 5550
Wire Wire Line
	3800 5550 3800 5600
Wire Wire Line
	3800 5600 3950 5600
Wire Wire Line
	3600 5700 3950 5700
Wire Wire Line
	3950 5800 3750 5800
Wire Wire Line
	3750 5800 3750 5850
Wire Notes Line
	3350 5450 5350 5450
Wire Notes Line
	5350 5450 5350 6150
Wire Notes Line
	5350 6150 3350 6150
Wire Notes Line
	3350 6150 3350 5450
Wire Wire Line
	3600 6300 3800 6300
Wire Wire Line
	3800 6300 3800 6350
Wire Wire Line
	3800 6350 3950 6350
Wire Wire Line
	3600 6450 3950 6450
Wire Wire Line
	3950 6550 3750 6550
Wire Wire Line
	3750 6550 3750 6600
Wire Notes Line
	3350 6200 5350 6200
Wire Notes Line
	5350 6200 5350 6900
Wire Notes Line
	5350 6900 3350 6900
Wire Notes Line
	3350 6900 3350 6200
Wire Wire Line
	3600 7050 3800 7050
Wire Wire Line
	3800 7050 3800 7100
Wire Wire Line
	3800 7100 3950 7100
Wire Wire Line
	3600 7200 3950 7200
Wire Wire Line
	3950 7300 3750 7300
Wire Wire Line
	3750 7300 3750 7350
Wire Notes Line
	3350 6950 5350 6950
Wire Notes Line
	5350 6950 5350 7650
Wire Notes Line
	5350 7650 3350 7650
Wire Notes Line
	3350 7650 3350 6950
Wire Wire Line
	10200 6150 10000 6150
Wire Wire Line
	10000 6150 10000 6200
Wire Wire Line
	9550 5850 9700 5850
Wire Wire Line
	9550 6050 9700 6050
Wire Wire Line
	10000 5850 10100 5850
Wire Wire Line
	10100 5850 10100 5950
Wire Wire Line
	10100 5950 10200 5950
Wire Wire Line
	10000 6050 10200 6050
Wire Notes Line
	9300 5750 11050 5750
Wire Notes Line
	11050 5750 11050 6450
Wire Notes Line
	11050 6450 9300 6450
Wire Notes Line
	9300 6450 9300 5750
Wire Wire Line
	5800 4850 6000 4850
Wire Wire Line
	5900 5000 5900 4950
Wire Wire Line
	5900 4950 6000 4950
Wire Notes Line
	5550 4700 7300 4700
Wire Notes Line
	7300 4700 7300 5200
Wire Notes Line
	7300 5200 5550 5200
Wire Notes Line
	5550 5200 5550 4700
Wire Wire Line
	5800 5400 6000 5400
Wire Wire Line
	5900 5550 5900 5500
Wire Wire Line
	5900 5500 6000 5500
Wire Notes Line
	5550 5250 7300 5250
Wire Notes Line
	7300 5250 7300 5750
Wire Notes Line
	7300 5750 5550 5750
Wire Notes Line
	5550 5750 5550 5250
Wire Wire Line
	5800 5950 6000 5950
Wire Wire Line
	5900 6100 5900 6050
Wire Wire Line
	5900 6050 6000 6050
Wire Notes Line
	5550 5800 7300 5800
Wire Notes Line
	7300 5800 7300 6300
Wire Notes Line
	7300 6300 5550 6300
Wire Notes Line
	5550 6300 5550 5800
Wire Wire Line
	7750 4850 7950 4850
Wire Wire Line
	7850 5000 7850 4950
Wire Wire Line
	7850 4950 7950 4950
Wire Notes Line
	7500 4700 9250 4700
Wire Notes Line
	9250 4700 9250 5200
Wire Notes Line
	9250 5200 7500 5200
Wire Notes Line
	7500 5200 7500 4700
Wire Wire Line
	7750 5400 7950 5400
Wire Wire Line
	7850 5550 7850 5500
Wire Wire Line
	7850 5500 7950 5500
Wire Notes Line
	7500 5250 9250 5250
Wire Notes Line
	9250 5250 9250 5750
Wire Notes Line
	9250 5750 7500 5750
Wire Notes Line
	7500 5750 7500 5250
Wire Wire Line
	9450 4950 9450 5150
Wire Wire Line
	9700 4950 9700 5150
Wire Wire Line
	9950 4950 9950 5150
Wire Wire Line
	10200 4950 10200 5150
Text Notes 9350 4800 0    60   ~ 0
Trous fixations M3
Wire Notes Line
	9300 4700 10350 4700
Wire Notes Line
	10350 4700 10350 5400
Wire Notes Line
	10350 5400 9300 5400
Wire Notes Line
	9300 5400 9300 4700
Wire Wire Line
	2200 6700 2200 6500
Wire Wire Line
	2200 6500 2700 6500
Wire Wire Line
	2700 6500 2700 6600
Wire Wire Line
	2200 7100 2200 7200
Wire Wire Line
	2200 7200 2250 7200
Text GLabel 1350 5150 2    60   Input ~ 0
12V
Wire Wire Line
	1150 5250 1250 5250
Wire Wire Line
	1250 5250 1250 5150
Wire Wire Line
	1250 5150 1350 5150
Wire Wire Line
	1150 5350 1350 5350
Wire Wire Line
	1900 1100 2250 1100
Wire Wire Line
	2250 1100 2400 1100
Wire Wire Line
	6900 3200 6750 3200
Wire Wire Line
	6900 3600 6900 3900
Wire Wire Line
	7750 3600 7750 3900
Wire Wire Line
	7750 3900 7950 3900
Wire Wire Line
	3850 3250 3950 3250
Wire Wire Line
	3850 3650 3850 3250
Wire Wire Line
	3050 3650 3050 3900
Wire Wire Line
	3050 3900 3050 4150
Wire Wire Line
	1750 5350 1650 5350
Wire Wire Line
	1750 6900 1650 6900
$EndSCHEMATC
